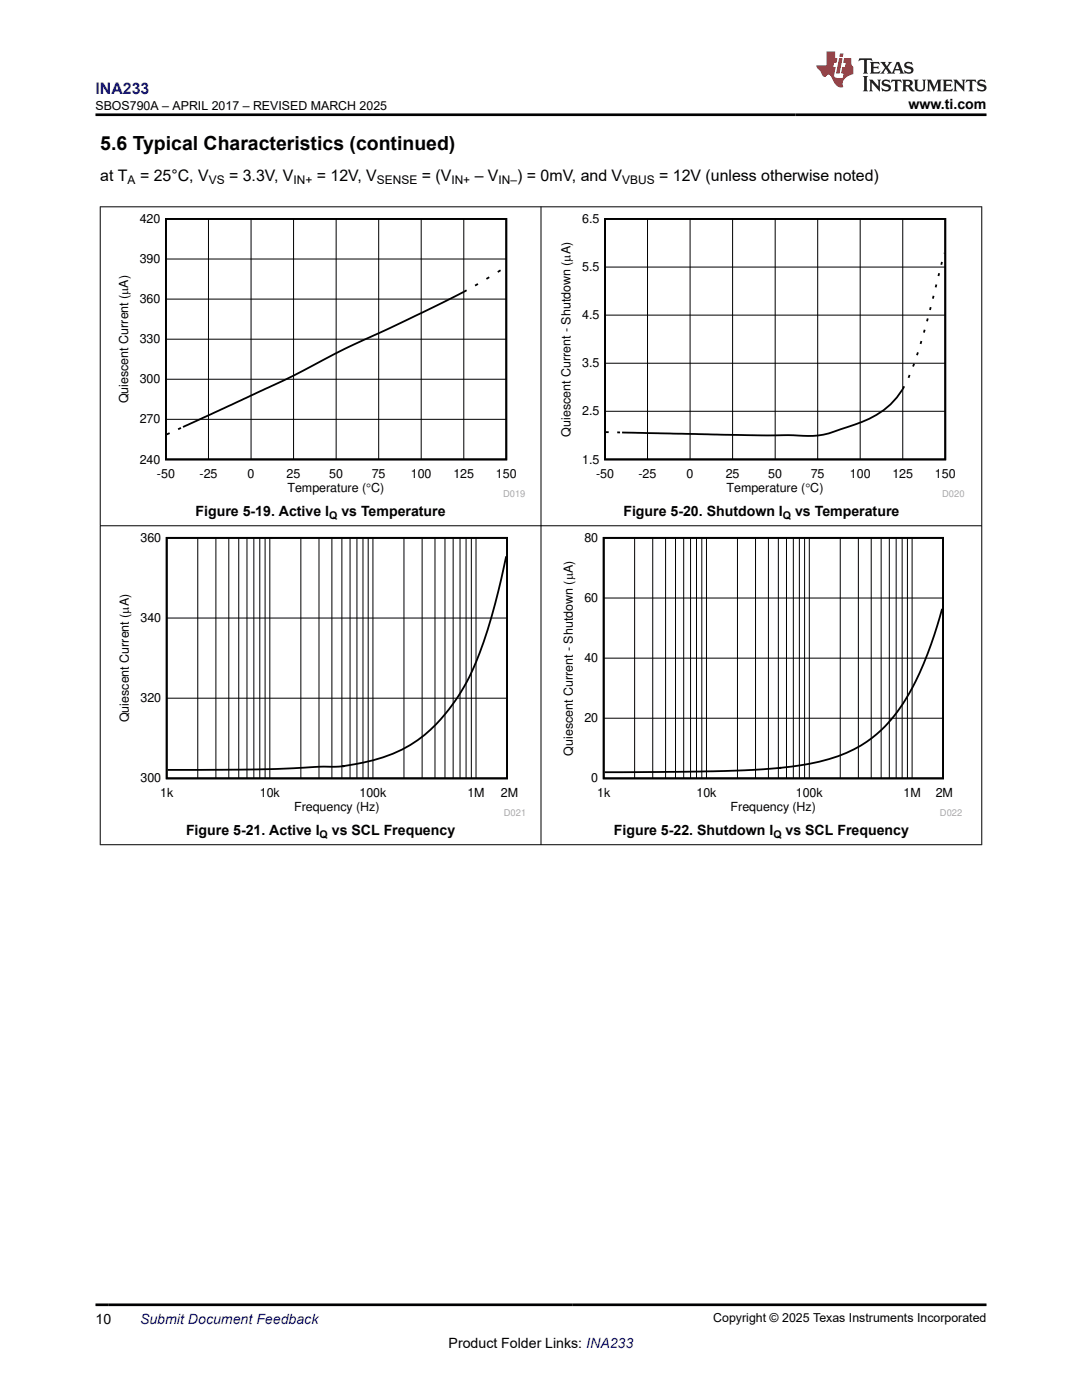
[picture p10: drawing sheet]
<svg xmlns="http://www.w3.org/2000/svg" width="216mm" height="279mm" viewBox="0 0 216 279" stroke-linecap="round" stroke-linejoin="round" font-family="sans-serif">
<path d="M33.1 43.7h67.9v48h-67.9zM93.1 57.9l-12.9 6.4a270 270 0 0 0-22.4 11.1l-21.3 9.8M95.4 56.7l-.6 .3M97.6 55.3l-.5 .4M99.9 53.9l-.6 .4M33.8 86.4l-.5 .3M36.1 85.4l-.6 .3" fill="none" stroke="#000" stroke-width=".36"/>
<path d="M33.1 59.7h67.9M33.1 51.7h67.9M41.6 43.7v48M50.1 43.7v48M58.6 43.7v48M67.1 43.7v48M75.6 43.7v48M84 43.7v48M92.5 43.7v48M33.1 75.7h67.9M33.1 67.7h67.9M33.1 83.7h67.9" fill="none" stroke="#000" stroke-width=".2"/>
<path d="M111.5 42.7h80.9v56.6h-80.9z" fill-rule="evenodd" fill="#fff"/>
<g fill="none" stroke="#000" stroke-width=".36">
<path d="M120.7 43.7h67.9v48h-67.9zM186.3 59l-.2 .6M186.8 56.8l-.1 .5M187.4 54.5l-.1 .6M188 52.3l-.2 .5M188.4 50.5v.1M180.4 77.1a16.2 16.2 0 0 1-9.9 7.6l-2.7 .9a17.3 17.3 0 0 1-9.5 1.3h-8.3l-25.9-.6M181.5 74.8l-.2 .6M182.4 72.6l-.2 .5M183.2 70.3l-.2 .6M183.9 68.1l-.2 .5M184.5 65.8l-.1 .6"/>
<path d="M185.1 63.6l-.1 .5M185.7 61.3l-.1 .6M120.9 86.2l.6 .1M123.2 86.3h.5"/>
</g>
<path d="M120.7 53.3h67.9M129.2 43.7v48M137.7 43.7v48M146.2 43.7v48M154.7 43.7v48M163.2 43.7v48M171.6 43.7v48M180.1 43.7v48M120.7 72.5h67.9M120.7 62.9h67.9M120.7 82.1h67.9" fill="none" stroke="#000" stroke-width=".2"/>
<path d="M23.3 106.4h81.4v56.6h-81.4z" fill-rule="evenodd" fill="#fff"/>
<path d="M33.3 107.3h67.9v48h-67.9zM101 111a108.8 108.8 0 0 1-7.3 24 36.2 36.2 0 0 1-10.4 12.7 32.4 32.4 0 0 1-14.5 5.2l-1.7 .1h-3.4a365.2 365.2 0 0 1-30.3 .7" fill="none" stroke="#000" stroke-width=".36"/>
<g fill="none" stroke="#000" stroke-width=".2">
<path d="M39.5 107.3v48.1M43.1 107.3v48.1M45.7 107.3v48.1M47.6 107.3v48.1M49.3 107.3v48.1M50.7 107.3v48.1M51.8 107.3v48.1M52.9 107.3v48.1M53.8 107.3v48.1M60 107.3v48.1M63.7 107.3v48.1M66.2 107.3v48.1"/>
<path d="M68.2 107.3v48.1M69.8 107.3v48.1M71.2 107.3v48.1M72.4 107.3v48.1M73.5 107.3v48.1M74.4 107.3v48.1M80.6 107.3v48.1M84.2 107.3v48.1M86.8 107.3v48.1M88.8 107.3v48.1M90.4 107.3v48.1M91.8 107.3v48.1"/>
<path d="M93 107.3v48.1M94 107.3v48.1M95 107.3v48.1M33.3 139.3h67.9M33.3 123.3h67.9"/>
</g>
<path d="M111.9 106.4h80.1v56.6h-80.1z" fill-rule="evenodd" fill="#fff"/>
<path d="M120.5 107.3h67.7v48h-67.7zM188 121.5a63.6 63.6 0 0 1-9 20.6 25 25 0 0 1-15.5 9.9l-5.6 1-7.8 .7-10.5 .3-19 .1" fill="none" stroke="#000" stroke-width=".36"/>
<g fill="none" stroke="#000" stroke-width=".2">
<path d="M19.9 41.3h176.1M20 41.2v127.4M107.9 41.2v127.4M195.9 41.2v127.4M19.9 104.9h176.1M120.5 119.3h67.7M126.6 107.3v48.1M130.2 107.3v48.1M132.8 107.3v48.1M134.8 107.3v48.1M136.4 107.3v48.1M137.8 107.3v48.1"/>
<path d="M139 107.3v48.1M140 107.3v48.1M141 107.3v48.1M147.2 107.3v48.1M150.8 107.3v48.1M153.3 107.3v48.1M155.3 107.3v48.1M156.9 107.3v48.1M158.3 107.3v48.1M159.5 107.3v48.1M160.5 107.3v48.1M161.5 107.3v48.1"/>
<path d="M167.7 107.3v48.1M171.3 107.3v48.1M173.8 107.3v48.1M175.8 107.3v48.1M177.5 107.3v48.1M178.8 107.3v48.1M180 107.3v48.1M181.1 107.3v48.1M182 107.3v48.1M120.5 131.3h67.7M120.5 143.3h67.7M19.9 168.6h176.1"/>
</g>
<path d="M171.5 11.6l-.2 .6 .5-.2h.6v.1v2.2l-.2 .4h1l-.2-.4v-2.2v-.1h.5l.6 .2-.2-.6zM173.6 12.4l.2 .3v1.6l-.2 .4h1.9l.1-.6a1.08 1.08 0 0 1-1.3 .2v-.7h.6l.4 .2v-.7l-.4 .2h-.6v-.5l.2-.2a1 1 0 0 1 1 .3l-.1-.5zM175.7 12.4l.9 1.1-1 1.2h.9l-.2-.2 .5-.8 .4 .8-.2 .2h1.6l-.2-.2 .2-.5h.9l.1 .5-.1 .2h.9l-.2-.4-.8-1.9h-.5l-.9 2.1-.9-1.1 .9-1h-.8l.2 .2-.4 .6-.4-.6 .2-.2zM179 12.8l.4 1h-.7zM180.7 12.5a.65 .65 0 0 0-.2 .7 .65 .65 0 0 0 .6 .5l.6 .1 .1 .3a.79 .79 0 0 1-.7 .4 .79 .79 0 0 1-.7-.5l.1 .7 .2-.1a.93 .93 0 0 0 1.1 0 .93 .93 0 0 0 .4-.9 1.46 1.46 0 0 0-1.2-.6l-.1-.3a1.09 1.09 0 0 1 1.2 .2l-.2-.6-.1 .1-.5-.2zM172.2 15.2l.2 .4v2.2l-.2 .4h1l-.2-.4v-2.2l.2-.4zM173.4 15.9l.2 .4v1.5l-.2 .4h.8l-.3-.4 .1-1.3 1.6 1.8v-2l.2-.4h-.7l.1 .2 .1 1.1-1.2-1.3zM176.2 16a.65 .65 0 0 0-.2 .8 .65 .65 0 0 0 .6 .4l.6 .2 .1 .2a.79 .79 0 0 1-.7 .4 .79 .79 0 0 1-.7-.5l.1 .7 .2-.1a.93 .93 0 0 0 1.1 .1 .93 .93 0 0 0 .4-1 1.46 1.46 0 0 0-1.2-.5l-.1-.4a1.09 1.09 0 0 1 1.2 .2l-.1-.6-.2 .1-.5-.1zM177.9 15.9l-.1 .6a.63 .63 0 0 1 .8-.3v1.6l-.3 .4h1l-.2-.4v-1.6a.66 .66 0 0 1 .8 .3l-.1-.6zM180 15.9l.2 .4v1.5l-.2 .4h1l-.2-.2-.1-.7h.5l.1 .2a.79 .79 0 0 0 1.2 .6l-1-.9a.61 .61 0 0 0 .6-.6 .61 .61 0 0 0-.5-.7zM180.8 16.2h.1a.47 .47 0 0 1 .5 .1 .47 .47 0 0 1 .1 .5l-.1 .1-.7 .1zM182.3 15.9l.2 .2a2.27 2.27 0 0 0 .4 2 1.04 1.04 0 0 0 1.7-.7v-1.3l.2-.2h-.8l.2 .4v1.1a.6 .6 0 0 1-.6 .6 .6 .6 0 0 1-.6-.6v-1.1l.3-.4zM184.9 15.9l.2 .4v1.5l-.2 .4h.8l-.3-.4v-1.4l.9 1.9 .9-1.9v1.4l-.3 .4h1l-.2-.4v-1.5l.2-.4h-.8l-.7 1.5-.6-1.5zM188.1 15.9l.2 .4v1.5l-.2 .4h1.9l.1-.6a1.09 1.09 0 0 1-1.3 .2v-.7h.6l.4 .2v-.6l-.4 .2h-.6v-.6l.2-.1a1.01 1.01 0 0 1 1 .3l-.1-.6zM190.2 15.9l.3 .4v1.5l-.3 .4h.8l-.2-.4v-1.3l1.6 1.8v-2l.2-.4h-.7l.2 .2v1.1l-1.2-1.3zM192.8 15.9l-.1 .6a.63 .63 0 0 1 .8-.3v1.6l-.3 .4h1l-.2-.4v-1.6a.66 .66 0 0 1 .8 .3l-.1-.6zM195.2 16a.65 .65 0 0 0-.2 .8 .65 .65 0 0 0 .6 .4l.6 .2 .2 .2a.79 .79 0 0 1-.7 .4 .79 .79 0 0 1-.7-.5l.1 .7 .2-.1a.93 .93 0 0 0 1 .1 .93 .93 0 0 0 .5-1 1.46 1.46 0 0 0-1.3-.5v-.4a1.09 1.09 0 0 1 1.2 .2l-.2-.6-.2 .1-.5-.1z" fill="#231f20"/>
<path d="M164.9 10.3v2.7h-2l.1 .4 .8 1a.95 .95 0 0 0 1 .9 .59 .59 0 0 1 .5-.4 .59 .59 0 0 1 .5 .3l.4 .8a1.59 1.59 0 0 0 2.1 1.4 1.61 1.61 0 0 1 1-2.3l1-.3-.1-1.5a1.59 1.59 0 0 1-.3-1.7h-1.5l-.2 .9h.6l-.2 .9h-.5l-.2 .9v.3l.4 .1-.1 .9h-.7a.73 .73 0 0 1-1-.7l.3-1.5h-.5l.1-.9h.5l.2-.9h-.5v-1.3zM167.4 11.6l-.6 3.1h.7l.6-3.1zM167.6 10.7l-.1 .6h.7l.1-.6z" fill="#ed1c24"/>
<path d="M19 22.9h177.8M19 260.4h177.8" fill="none" stroke="#000" stroke-width=".53"/>
<text font-size="3.9" x="20" y="29.9">5.6 Typical Characteristics (continued)</text>
<text font-size="3.2" fill="#00f" x="19" y="18.7">INA233</text>
<g font-size="3.2">
<text x="20" y="36.1">at T</text>
<text x="27.9" y="36.1">= 25°C, V</text>
<text x="45.7" y="36.1">= 3.3V, V</text>
<text x="63.2" y="36.1">= 12V, V</text>
<text x="84.2" y="36.1">= (V</text>
<text x="94.7" y="36.1">– V</text>
<text x="103.2" y="36.1">) = 0mV, and V</text>
<text x="131.5" y="36.1">= 12V (unless otherwise noted)</text>
</g>
<g font-size="2.8">
<text x="181.3" y="21.8">www.ti.com</text>
<text x="39" y="102.9">Figure 5-19. Active I</text>
<text x="68.1" y="102.9">vs Temperature</text>
<text x="124.4" y="102.9">Figure 5-20. Shutdown I</text>
<text x="158.7" y="102.9">vs Temperature</text>
<text x="37.1" y="166.6">Figure 5-21. Active I</text>
<text x="66.2" y="166.6">vs SCL Frequency</text>
<text x="122.5" y="166.6">Figure 5-22. Shutdown I</text>
<text x="156.7" y="166.6">vs SCL Frequency</text>
<text x="19" y="264.2">10</text>
<text x="89.5" y="269">Product Folder Links: INA233</text>
</g>
<text font-size="2.8" fill="#00f" x="27.9" y="264.2">Submit Document Feedback</text>
<g font-size="2.5">
<text x="19" y="21.9">SBOS790A – APRIL 2017 – REVISED MARCH 2025</text>
<text x="27.9" y="44.5">420</text>
<text x="116.2" y="44.5">6.5</text>
<text x="27.9" y="52.5">390</text>
<text x="116.2" y="54.1">5.5</text>
<text x="27.9" y="60.5">360</text>
<text x="116.2" y="63.7">4.5</text>
<text x="27.9" y="68.5">330</text>
<text x="27.9" y="76.5">300</text>
<text x="116.2" y="73.3">3.5</text>
<text x="25.6" y="80.5" transform="rotate(-90 25.6 80.5)">Quiescent Current (PA)</text>
<text x="116.2" y="82.9">2.5</text>
<text x="27.9" y="84.5">270</text>
<text x="113.9" y="87.1" transform="rotate(-90 113.9 87.1)">Quiescent Current - Shutdown (PA)</text>
<text x="27.9" y="92.5">240</text>
<text x="31.3" y="95.3">-50</text>
<text x="39.8" y="95.3">-25</text>
<text x="49.4" y="95.3">0</text>
<text x="57.2" y="95.3">25</text>
<text x="65.7" y="95.3">50</text>
<text x="74.2" y="95.3">75</text>
<text x="82" y="95.3">100</text>
<text x="90.5" y="95.3">125</text>
<text x="99" y="95.3">150</text>
<text x="116.2" y="92.5">1.5</text>
<text x="118.9" y="95.3">-50</text>
<text x="127.4" y="95.3">-25</text>
<text x="137" y="95.3">0</text>
<text x="144.8" y="95.3">25</text>
<text x="153.3" y="95.3">50</text>
<text x="161.8" y="95.3">75</text>
<text x="169.6" y="95.3">100</text>
<text x="178.1" y="95.3">125</text>
<text x="186.5" y="95.3">150</text>
<text x="57.4" y="98.2">Temperature (qC)</text>
<text x="145" y="98.2">Temperature (qC)</text>
<text x="28" y="108.2">360</text>
<text x="116.6" y="108.2">80</text>
<text x="28" y="124.2">340</text>
<text x="116.6" y="120.2">60</text>
<text x="116.6" y="132.2">40</text>
<text x="28" y="140.2">320</text>
<text x="25.7" y="144.1" transform="rotate(-90 25.7 144.1)">Quiescent Current (PA)</text>
<text x="116.6" y="144.2">20</text>
<text x="114.3" y="150.8" transform="rotate(-90 114.3 150.8)">Quiescent Current - Shutdown (PA)</text>
<text x="28" y="156.2">300</text>
<text x="31.9" y="159">1k</text>
<text x="51.8" y="159">10k</text>
<text x="58.7" y="161.8">Frequency (Hz)</text>
<text x="71.7" y="159">100k</text>
<text x="93.3" y="159">1M</text>
<text x="99.9" y="159">2M</text>
<text x="118" y="156.2">0</text>
<text x="119.2" y="159">1k</text>
<text x="139" y="159">10k</text>
<text x="145.8" y="161.8">Frequency (Hz)</text>
<text x="158.8" y="159">100k</text>
<text x="180.3" y="159">1M</text>
<text x="186.7" y="159">2M</text>
<text x="142.3" y="263.9">Copyright © 2025 Texas Instruments Incorporated</text>
</g>
<g font-size="2.4">
<text x="25.5" y="36.7">A</text>
<text x="41.7" y="36.7">VS</text>
<text x="58.6" y="36.7">IN+</text>
<text x="75.2" y="36.7">SENSE</text>
<text x="90.1" y="36.7">IN+</text>
<text x="99.5" y="36.7">IN–</text>
<text x="124.2" y="36.7">VBUS</text>
</g>
<g font-size="2.1">
<text x="65.7" y="103.5">Q</text>
<text x="156.2" y="103.5">Q</text>
<text x="63.8" y="167.1">Q</text>
<text x="154.3" y="167.1">Q</text>
</g>
<g font-size="1.9" fill="#a8a8a8">
<text x="100.4" y="99.3">D019</text>
<text x="188" y="99.3">D020</text>
<text x="100.6" y="162.9">D021</text>
<text x="187.6" y="162.9">D022</text>
</g>
</svg>
